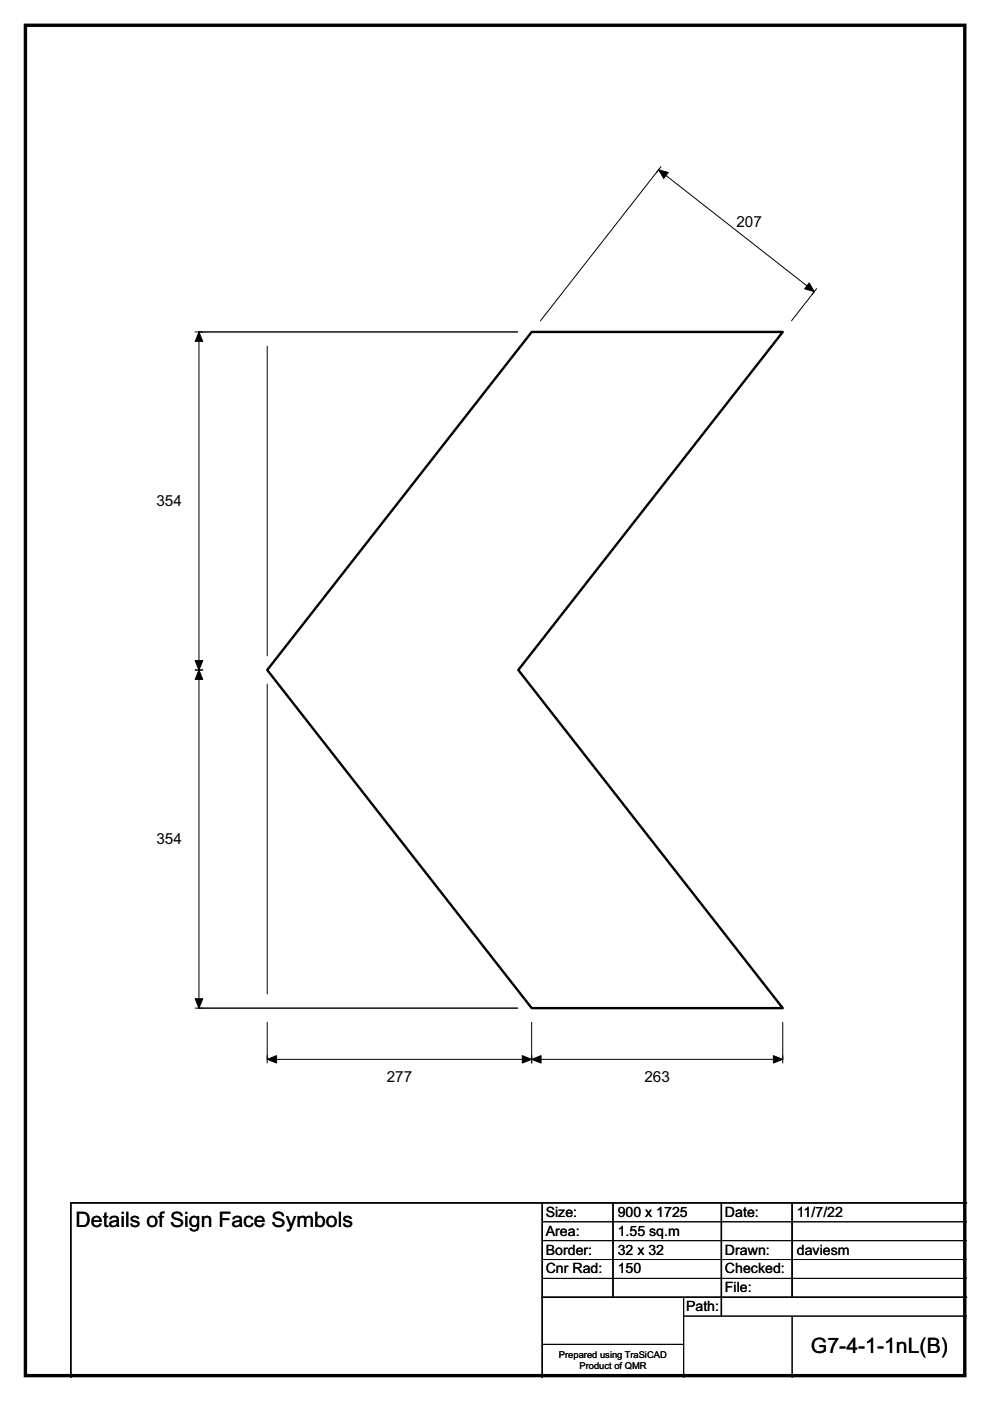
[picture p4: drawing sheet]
<svg xmlns="http://www.w3.org/2000/svg" width="210mm" height="297mm" viewBox="0 0 210 297" stroke-linecap="round" stroke-linejoin="round" font-family="sans-serif">
<path d="M42.2 70.4h67.6M42.2 213.7h67.6M115 255v37M130 255v20M153 255v24M168 255v20M205 255h-190v37M115 275h90" fill="none" stroke="#000" stroke-width=".3"/>
<g fill="none" stroke="#000" stroke-width=".21">
<path d="M140.2 35.4l-1 1.2M41.4 70.4h1.6M42.2 70.4v143.3M56.7 73.4v65.6M114.6 68l25.1-32 33 25.8-4.8 6.2M173.2 61.2l-1 1.3M41.4 142.1h1.6M56.7 145.1v65.6M41.4 213.7h1.6M56.7 216.8v8.6M112.8 216.8v8.6M166 216.8v8.6"/>
<path d="M166 224.6h-109.3M115 259h90M115 263h90M115 267h90M115 271h90M145 279h60M145 275v17M168 279v13M115 285h30"/>
</g>
<g fill="#000" stroke="#000" stroke-width=".21">
<path d="M139.7 36l2 .6-.9 1.2z" fill-rule="evenodd"/>
<path d="M42.2 70.4l.8 2h-1.6z" fill-rule="evenodd"/>
<path d="M171.6 60l1.1 1.8-2-.6z" fill-rule="evenodd"/>
<path d="M41.4 140.1h1.6l-.8 2z" fill-rule="evenodd"/>
<path d="M42.2 142.1l.8 1.9h-1.6z" fill-rule="evenodd"/>
<path d="M41.4 211.8h1.6l-.8 1.9z" fill-rule="evenodd"/>
<path d="M56.7 224.6l2-.8v1.6z" fill-rule="evenodd"/>
<path d="M112.8 224.6l2-.8v1.6z" fill-rule="evenodd"/>
<path d="M110.8 223.8l2 .8-2 .8z" fill-rule="evenodd"/>
<path d="M164 223.8l2 .8-2 .8z" fill-rule="evenodd"/>
</g>
<path d="M112.8 70.4h53.2l-56.1 71.7 56.1 71.6h-53.2l-56.1-71.6z" fill="none" stroke="#000" stroke-width=".51"/>
<path d="M5.4 5.4h199.2v286.3h-199.2z" fill="none" stroke="#000" stroke-width=".72"/>
<g font-size="4.5">
<text x="16" y="260.1">Details of Sign Face Symbols</text>
<text x="172" y="286.9">G7-4-1-1nL(B)</text>
</g>
<g font-size="3.2">
<text x="156.2" y="48.2">207</text>
<text x="33.2" y="107.3">354</text>
<text x="33.2" y="179">354</text>
<text x="82" y="229.3">277</text>
<text x="136.7" y="229.3">263</text>
</g>
<g font-size="3">
<text x="115.7" y="258">Size:</text>
<text x="131" y="258">900 x 1725</text>
<text x="153.8" y="258">Date:</text>
<text x="169" y="258">11/7/22</text>
<text x="115.8" y="262">Area:</text>
<text x="131" y="262">1.55 sq.m</text>
<text x="115.8" y="266">Border:</text>
<text x="115.8" y="270">Cnr Rad:</text>
<text x="131" y="266">32 x 32</text>
<text x="131" y="270">150</text>
<text x="153.8" y="266">Drawn:</text>
<text x="153.8" y="270">Checked:</text>
<text x="169" y="266">daviesm</text>
<text x="153.8" y="274">File:</text>
<text x="145.5" y="278">Path:</text>
</g>
<g font-size="2">
<text x="118.5" y="287.8">Prepared using TraSiCAD</text>
<text x="122.9" y="290.2">Product of QMR</text>
</g>
</svg>
